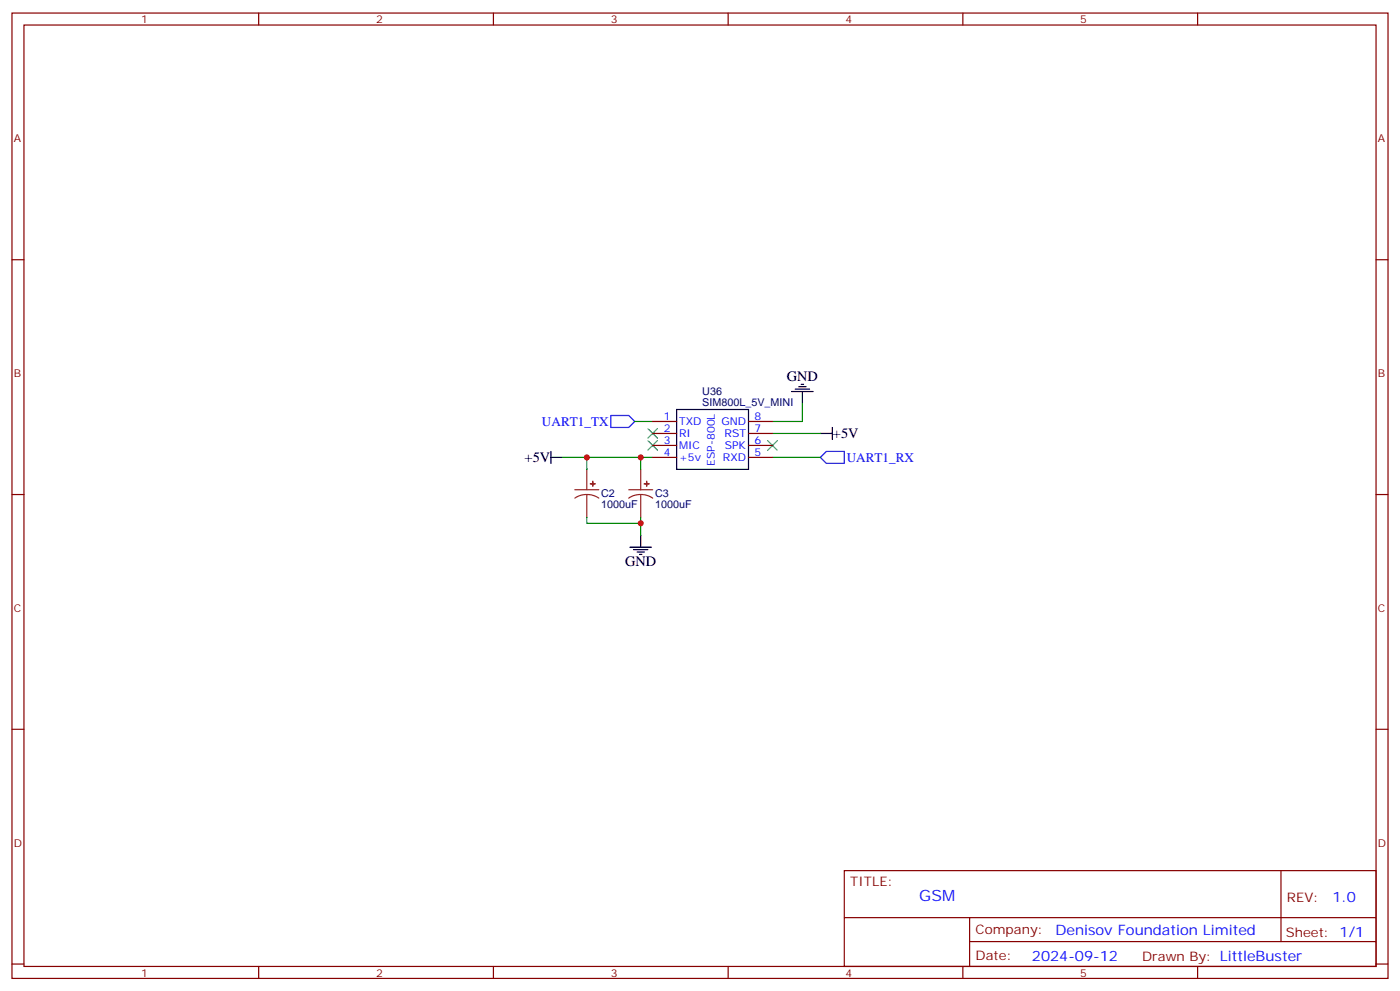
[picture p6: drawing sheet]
<svg xmlns="http://www.w3.org/2000/svg" width="412mm" height="292mm" viewBox="0 0 412 292" stroke-linecap="round" stroke-linejoin="round" font-family="sans-serif">
<g fill="none" stroke="#870000" stroke-width=".35">
<path d="M3.5 3.8h405.4v284.4h-405.4zM7.1 7.4h398.2v277.3h-398.2zM76.2 3.8v3.6M145.3 3.8v3.6M214.5 3.8v3.6M283.6 3.8v3.6M352.8 3.8v3.6M3.5 76.5h3.6M405.3 76.5h3.6M192.3 124.1h7M192.3 127.7h7M192.3 131.2h7"/>
<path d="M192.3 134.7h7M220.5 124.1h7M220.5 127.7h7M220.5 131.2h7M220.5 134.7h7M3.5 145.7h3.6M405.3 145.7h3.6M3.5 214.8h3.6M405.3 214.8h3.6M248.7 256.4h156.6v28.3h-156.6zM377.3 256.5v20.8M248.7 270.3h156.5"/>
<path d="M285.6 277.3h119.6M285.6 270.3v14.1M3.5 284h3.6M76.2 284.7v3.5M145.3 284.7v3.5M214.5 284.7v3.5M283.6 284.7v3.5M352.8 284.7v3.5M405.3 284h3.6"/>
</g>
<path d="M190.9 126.3l2.8 2.8M190.9 129.8l2.8 2.8M193.7 126.3l-2.8 2.8M193.7 129.8l-2.8 2.8M226.1 129.8l2.9 2.8M229 129.8l-2.9 2.8" fill="none" stroke="#3c3" stroke-width=".35"/>
<g fill="none" stroke="#000" stroke-width=".35">
<path d="M233.2 115.3h6.3M234.2 114.6h4.3M235.3 113.9h2.1M236 113.2h.7M236.4 115.3v3.6M162.3 134.7h3.5M162.3 133v3.5M199.3 120.6h21.2v17.7h-21.2zM241.7 127.7h3.5M245.2 125.9v3.5M188.7 157.7v3.5M185.6 161.2h6.3"/>
<path d="M186.6 161.9h4.3M187.7 162.6h2.1M188.4 163.3h.7"/>
</g>
<path d="M179.9 122.4h5.3l1.8 1.7-1.8 1.8h-5.3zM241.7 134.7l1.7-1.7h5.3v3.5h-5.3z" fill="none" stroke="#00f" stroke-width=".35"/>
<path d="M236.4 118.9v5.2h-8.9M165.8 134.7h26.5M172.9 134.7v3.6M187 124.1h5.3M188.7 134.7v3.6M227.5 134.7h14.2M227.5 127.7h14.2M172.9 152.4v1.7h15.8M188.7 152.4v5.3" fill="none" stroke="#008700" stroke-width=".35"/>
<g fill="#8c2424" stroke="#8c2424" stroke-width=".35">
<path d="M190.5 141.8v1.4z"/>
<path d="M189.8 142.5h1.4z"/>
<path d="M174.6 141.8v1.4z"/>
<path d="M173.9 142.5h1.4z"/>
</g>
<path d="M172.9 138.3v6M188.7 138.3v6M169.3 144.3h7.1M172.9 145.7l1.8 .2 1.7 .8M172.9 145.7l-1.9 .2-1.7 .8M172.9 145.7v6.7M185.2 144.3h7.1M188.7 145.7l1.9 .2 1.7 .8M188.7 145.7l-1.8 .2-1.7 .8M188.7 145.7v6.7" fill="none" stroke="#8c2424" stroke-width=".35"/>
<g fill="#c00">
<circle cx="188.7" cy="134.7" r=".88"/>
<circle cx="172.9" cy="134.7" r=".88"/>
<circle cx="188.7" cy="154.1" r=".88"/>
</g>
<text font-size="4.6" fill="#00f" x="270.8" y="265.5">GSM</text>
<g font-size="4.2">
<text x="231.8" y="112.1">GND</text>
<text x="245.4" y="129.1">+5V</text>
<text x="154.5" y="136.2">+5V</text>
<text x="184.1" y="166.8">GND</text>
</g>
<g font-size="4.2" fill="#00f">
<text x="392.5" y="265.7">1.0</text>
<text x="310.9" y="275.3">Denisov Foundation Limited</text>
<text x="304" y="283.1">2024-09-12</text>
</g>
<g font-size="3.9" fill="#00f">
<text x="159.7" y="125.4">UART1_TX</text>
<text x="249.4" y="136">UART1_RX</text>
</g>
<g font-size="3.9" fill="#800">
<text x="250.5" y="261">TITLE:</text>
<text x="379.1" y="265.7">REV:</text>
<text x="287.4" y="275.2">Company:</text>
<text x="378.7" y="275.8">Sheet: 1/1</text>
<text x="287.4" y="282.9">Date:</text>
<text x="336.4" y="283">Draw</text>
<text x="346.6" y="283">n By: LittleBuster</text>
</g>
<g font-size="3.2" fill="#800">
<text x="41.6" y="6.8">1</text>
<text x="110.8" y="6.8">2</text>
<text x="179.9" y="6.8">3</text>
<text x="249.1" y="6.8">4</text>
<text x="318.2" y="6.8">5</text>
<text x="4.1" y="41.9">A</text>
<text x="405.9" y="41.9">A</text>
<text x="4.1" y="111.1">B</text>
<text x="405.9" y="111.1">B</text>
<text x="4.1" y="180.2">C</text>
<text x="405.9" y="180.2">C</text>
<text x="4.1" y="249.4">D</text>
<text x="405.9" y="249.4">D</text>
<text x="41.6" y="287.7">1</text>
<text x="110.8" y="287.7">2</text>
<text x="179.9" y="287.7">3</text>
<text x="249.1" y="287.7">4</text>
<text x="318.2" y="287.7">5</text>
</g>
<g font-size="3.2" fill="#000080">
<text x="206.9" y="119.6">SIM800L_5V_MINI</text>
<text x="206.9" y="116.4">U36</text>
<text x="177.1" y="149.6">1000uF</text>
<text x="177.1" y="146.4">C2</text>
<text x="193" y="149.6">1000uF</text>
<text x="193" y="146.4">C3</text>
</g>
<g font-size="3.2" fill="#00f">
<text x="195.5" y="123.8">1</text>
<text x="200" y="125.2">TXD</text>
<text x="212.5" y="125.2">GND</text>
<text x="222.2" y="123.8">8</text>
<text x="195.5" y="127.3">2</text>
<text x="195.5" y="130.8">3</text>
<text x="200" y="128.7">RI</text>
<text x="213.4" y="128.7">RST</text>
<text x="222.2" y="127.3">7</text>
<text x="222.2" y="130.8">6</text>
<text x="195.5" y="134.4">4</text>
<text x="200" y="132.3">MIC</text>
<text x="200" y="135.8">+5v</text>
<text x="210.6" y="137.2" transform="rotate(-90 210.6 137.2)">ESP-800L</text>
<text x="213" y="135.8">RXD</text>
<text x="213.5" y="132.3">SPK</text>
<text x="222.2" y="134.4">5</text>
</g>
</svg>
